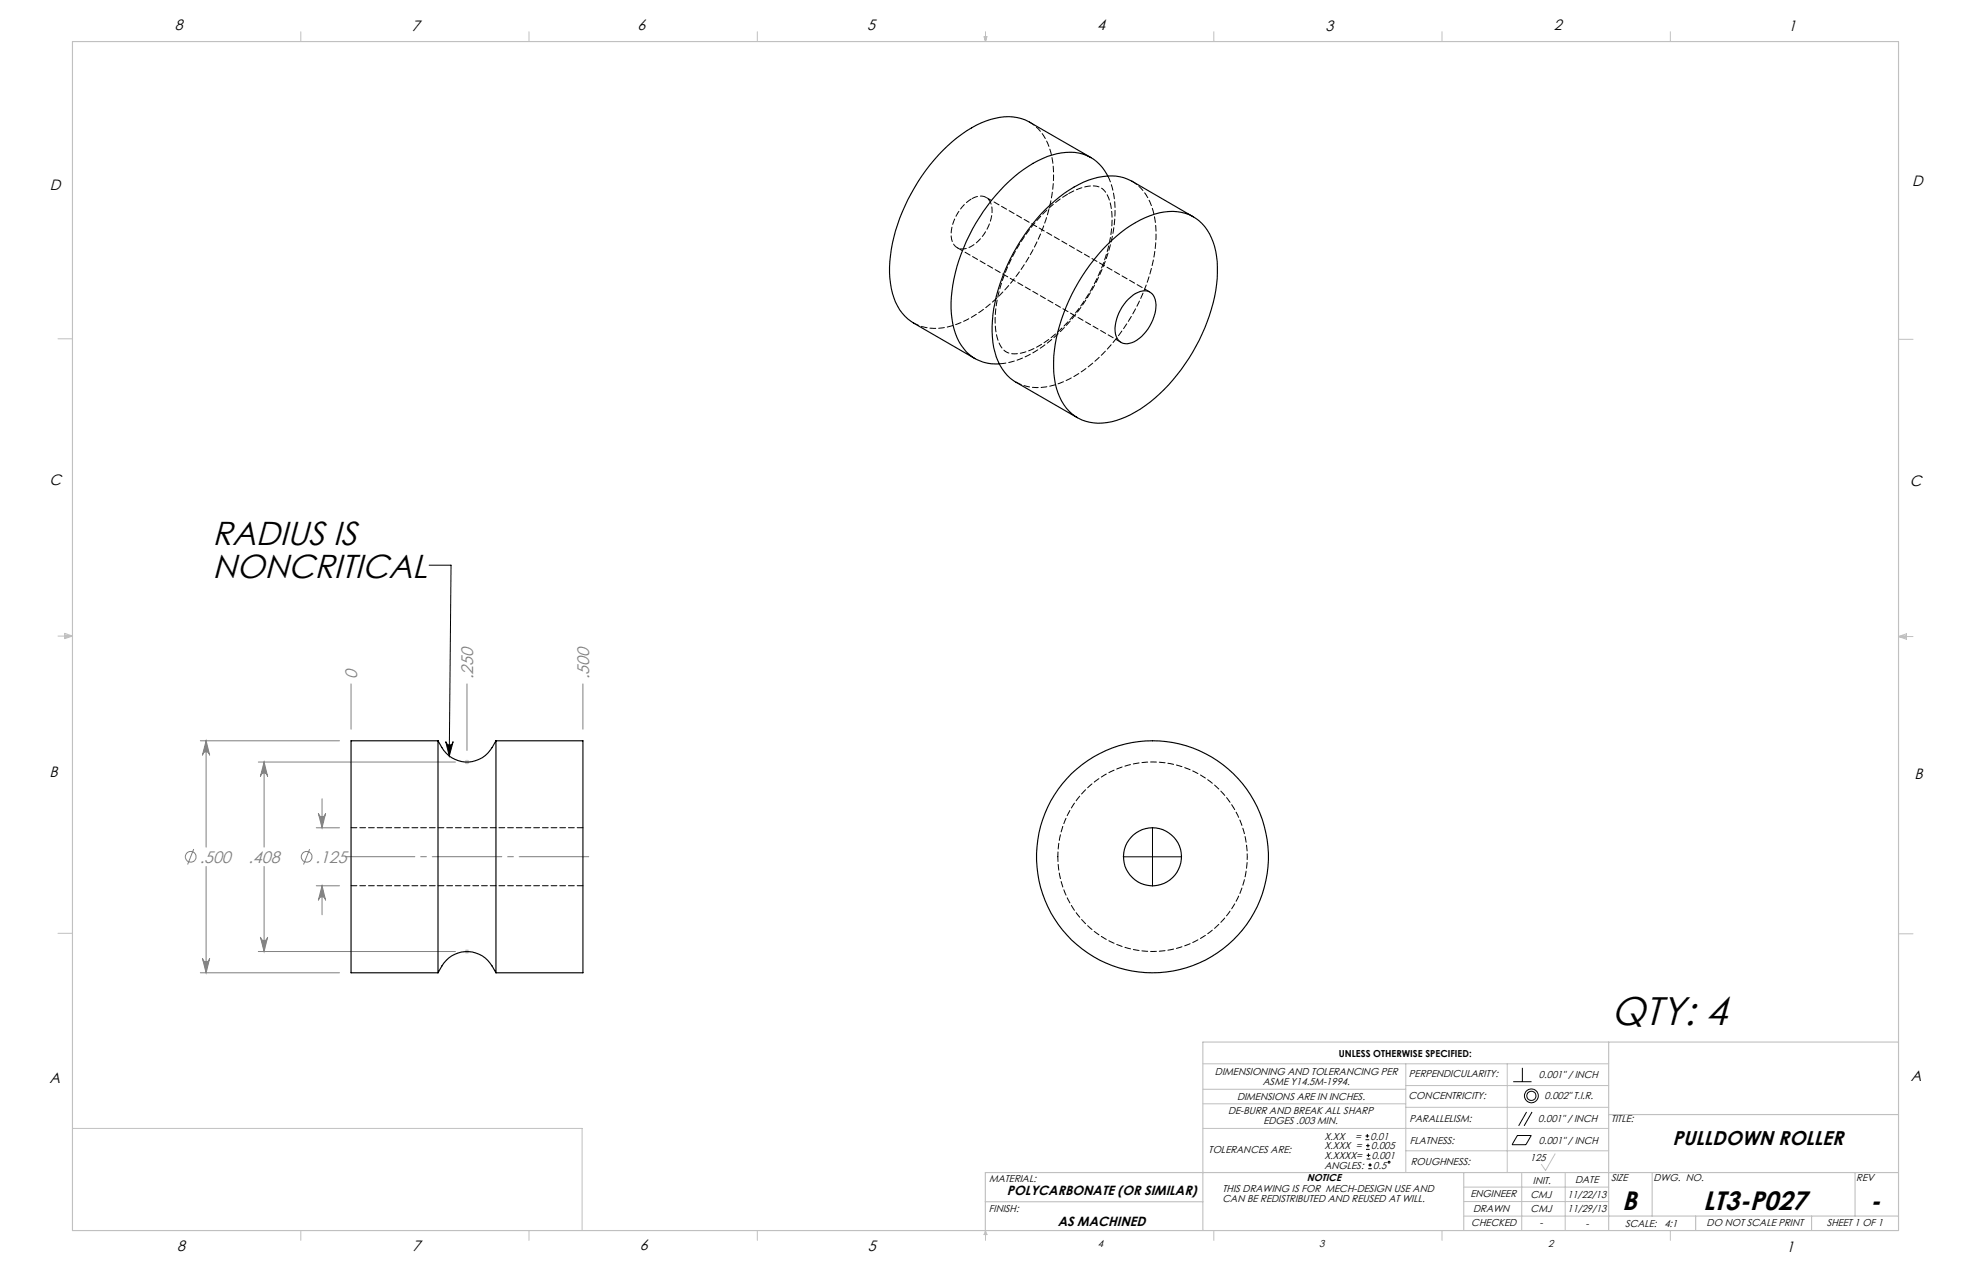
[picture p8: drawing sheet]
<svg xmlns="http://www.w3.org/2000/svg" width="432mm" height="279mm" viewBox="0 0 432 279" stroke-linecap="round" stroke-linejoin="round" font-family="sans-serif">
<g fill="none" stroke="#808080" stroke-width=".22">
<path d="M76.9 149.8v9.9M102.3 149.8v14.5M127.7 149.8v9.9M43.9 162.2h30.5M45.2 162.2l.7 3.2a.79 .79 0 0 0-.8-.8 .79 .79 0 0 0-.8 .8zM45.2 162.2v23.3M56.6 166.9h43.2M57.9 166.9v18.6M57.9 166.9l.7 3.1a.79 .79 0 0 0-.8-.7 .79 .79 0 0 0-.8 .7zM69.7 178.1a.79 .79 0 0 0 .8 .7 .79 .79 0 0 0 .8-.7l-.7 3.2zM70.6 174.9v6.4M42.4 185.9l-1.3 3.4"/>
<path d="M45.2 189.7v23.3M57.9 189.7v18.7M67.8 185.9l-1.3 3.4M69.3 181.3h5.1M69.3 194h5.1M70.6 194l.7 3.1a.79 .79 0 0 0-.8-.7 .79 .79 0 0 0-.8 .7zM70.6 194v6.3M43.9 213h30.5M44.3 209.8a.79 .79 0 0 0 .8 .8 .79 .79 0 0 0 .8-.8l-.7 3.2zM56.6 208.4h43.2M57 205.2a.79 .79 0 0 0 .8 .8 .79 .79 0 0 0 .8-.8l-.7 3.2z"/>
<circle cx="41.8" cy="187.6" r="1.18"/>
<circle cx="67.2" cy="187.6" r="1.18"/>
</g>
<g fill="none" stroke="#000" stroke-width=".22">
<path d="M94 123.8h4.8l-.4 41.8M97.6 162.4a.81 .81 0 0 0 .9 .7 .81 .81 0 0 0 .8-.7l-.9 3.2zM246.1 187.6h12.8M252.5 181.2v12.8M331.5 236.9h4M333.5 233.8v3.1M299.2 249.6h.8M299.2 248.7h.8M299.3 251.7h.8M299.3 250.9h.8M299.4 253.8h.8M299.4 253h.8"/>
<path d="M299.5 248.3v.8M299.7 250.4v.8M299.8 255.9h.7M299.8 255.1h.7M299.8 252.6v.8M300.1 254.7v.8M332.4 248.6h3.1l-1.2 2h-3zM334.4 243.5l-1.7 3M335.6 243.5l-1.7 3"/>
<circle cx="335.5" cy="240" r="1.51"/>
<circle cx="335.5" cy="240" r="1.01"/>
<circle cx="304.3" cy="254.5" r=".21"/>
</g>
<g fill="none" stroke="#c0c0c0" stroke-width=".22">
<path d="M65.9 6.9v2.2M115.9 6.9v2.2M165.9 6.9v2.2M215.6 8h.6l-.3 1.1zM215.7 8l.2 1.1M215.9 6.9v2.2M216 8l-.1 1.1M265.9 6.9v2.2M315.9 6.9v2.2M365.9 6.9v2.2M12.7 74.2h3.2M415.9 74.3h3.2"/>
<path d="M12.7 139.3h3.2M14.2 139.1l1.7 .2M14.2 138.7l1.7 .6-1.7 .5zM15.9 139.3l-1.7 .3M415.9 139.4h3.2M415.9 139.4l1.8-.6v1.2zM415.9 139.4l1.8 .3M417.7 139.2l-1.8 .2M101.8 166.9h1M102 166.5l.7 .7M102.3 166.4v1M102.7 166.5l-.7 .7"/>
<path d="M12.7 204.4h3.2M101.8 208.4h1M102 208l.7 .7M102.3 207.9v.9M102.7 208l-.7 .7M415.9 204.5h3.2M263.5 232.9h88.9M263.5 238.5h44.5M308 237.7h44.4M308 232.9v23.9M330.2 232.9v23.9M15.9 247.1h111.6v22.4"/>
<path d="M263.5 247.1h88.9M263.5 241.7h44.5M308 252h44.4M308 242.5h44.4M320.7 259.9h31.7M333.4 256.8v12.7M340.7 252.7l-2.1 3.6-.9-1.3M342.9 256.8v12.7M65.9 269.5v2.1M115.9 269.5v2.1M165.9 269.5v2.1M215.9 269.5v2.1"/>
<path d="M215.9 269.5l.3 .8h-.6zM265.9 269.5v2.1M315.9 269.5v2.1M320.7 263.1h31.7M320.7 266.3h31.7M365.9 269.5v2.1"/>
</g>
<path d="M129.3 187.6h-54" fill="none" stroke="#808080" stroke-width=".22" stroke-dasharray="15.2 1.3 1.3 1.3" stroke-dashoffset="-.3"/>
<path d="M15.9 9.1h400v260.4h-400zM352.4 228.2v41.3M415.9 228.2h-152.4v41.3M320.7 256.8v12.7M352.4 244.1h63.5M361.9 256.8v9.5M406.4 256.8v9.5M415.9 256.8h-200v12.7M215.9 263.1h47.6M352.4 266.3h63.5M371.5 266.3v3.2M396.9 266.3v3.2" fill="none" stroke="#c0c0c0" stroke-width=".25"/>
<path d="M97.6 162.4a.81 .81 0 0 0 .9 .7 .81 .81 0 0 0 .8-.7l-.9 3.2z" fill="#000"/>
<g fill="#808080">
<path d="M57.9 166.9l.7 3.1a.79 .79 0 0 0-.8-.7 .79 .79 0 0 0-.8 .7zM57 205.2a.79 .79 0 0 0 .8 .8 .79 .79 0 0 0 .8-.8l-.7 3.2z"/>
<path d="M69.7 178.1a.79 .79 0 0 0 .8 .7 .79 .79 0 0 0 .8-.7l-.7 3.2zM70.6 194l.7 3.1a.79 .79 0 0 0-.8-.7 .79 .79 0 0 0-.8 .7zM45.2 162.2l.7 3.2a.79 .79 0 0 0-.8-.8 .79 .79 0 0 0-.8 .8zM44.3 209.8a.79 .79 0 0 0 .8 .8 .79 .79 0 0 0 .8-.8l-.7 3.2z"/>
</g>
<g fill="none" stroke="#000" stroke-width=".25">
<path d="M239 34.5l-13.5-7.8a10.9 10.9 0 0 0-9.5-.2 32.4 32.4 0 0 0-14.9 13.3 35.9 35.9 0 0 0-6.2 21.1 11.9 11.9 0 0 0 5.2 9.8l13.5 7.8M242.7 38.5a9.3 9.3 0 0 0-11.1-4.8 26.5 26.5 0 0 0-13.5 9.1 40.3 40.3 0 0 0-9.7 23.5 15.1 15.1 0 0 0 3.3 10.7 9.2 9.2 0 0 0 7.2 2.7M242.5 53.7a23.7 23.7 0 0 1 12.5-7.3 9.3 9.3 0 0 1 10.8 6.6 26.3 26.3 0 0 1-1.3 17.4 40.2 40.2 0 0 1-14.7 19.2 15.7 15.7 0 0 1-11.1 2.9 9.6 9.6 0 0 1-7.3-7.6 28.8 28.8 0 0 1 2.2-17.7 42.6 42.6 0 0 1 8.9-13.5zM261.4 47.5l-13.4-7.8a10.9 10.9 0 0 0-9.5-.3 32.6 32.6 0 0 0-14.9 13.4 36 36 0 0 0-6.2 21.1 12.4 12.4 0 0 0 4.6 9.5l14 8.1M247.2 65.5a4.7 4.7 0 0 1 4.5-1.6 3.5 3.5 0 0 1 1.5 4.1 9.5 9.5 0 0 1-5.2 7 2.55 2.55 0 0 1-3.7-2.5 9.7 9.7 0 0 1 2.9-7zM96 162.2a7 7 0 0 0 5.9 4.7 6.5 6.5 0 0 0 5.9-3.2l.9-1.5M96 162.2v50.8M96 162.2h-19.1v50.8h19.1M108.7 162.2v50.8M108.7 162.2h19v50.8h-19M96 213a6.9 6.9 0 0 1 5.9-4.6 6.4 6.4 0 0 1 5.9 3.1l.9 1.5"/>
<circle cx="252.5" cy="187.6" r="25.4"/>
<circle cx="252.5" cy="187.6" r="6.4"/>
</g>
<path d="M200.2 70.7a11.5 11.5 0 0 0 10.5-.2 35.7 35.7 0 0 0 16.1-16.8 32.7 32.7 0 0 0 3.8-18.3 11.4 11.4 0 0 0-5-8.7M222.6 83.7a11.5 11.5 0 0 0 10.6-.2 35.7 35.7 0 0 0 16.1-16.8 32.7 32.7 0 0 0 3.8-18.3 11.4 11.4 0 0 0-5.1-8.7M76.9 193.9h50.8M127.7 181.2h-50.8" fill="none" stroke="#000" stroke-width=".22" stroke-dasharray="1.3 .6"/>
<path d="M218.9 79.7a20.2 20.2 0 0 0 11.6-5.5 40.5 40.5 0 0 0 13.8-27.4 17.2 17.2 0 0 0-1.6-8.3" fill="none" stroke="#000" stroke-width=".22" stroke-dasharray="1.3 .6" stroke-dashoffset="-.2"/>
<path d="M209.7 54.2l35.9 20.8M212.9 43.5a9.6 9.6 0 0 0-4.4 8.8 2.57 2.57 0 0 0 4.1 1.8 9.4 9.4 0 0 0 4.6-9.2 2.5 2.5 0 0 0-3.8-1.6l-.5 .2M234 42.5a8.6 8.6 0 0 1 6.9-1.5 5.1 5.1 0 0 1 2.4 4 27.3 27.3 0 0 1-3.1 16.3 32.9 32.9 0 0 1-13.8 15.1 7.4 7.4 0 0 1-5.7 .8 5.2 5.2 0 0 1-2.4-4.1 27.5 27.5 0 0 1 3.2-16.4 34.3 34.3 0 0 1 12.5-14.2M252 64l-36-20.8" fill="none" stroke="#000" stroke-width=".22" stroke-dasharray="1.3 .6" stroke-dashoffset="-.1"/>
<path d="M231.7 187.6a20.8 20.8 0 0 1 30.8-18.2 20.8 20.8 0 0 1 1.1 35.7 20.8 20.8 0 0 1-31.8-16.2l-.1-1.3" fill="none" stroke="#000" stroke-width=".22" stroke-dasharray="1.3 .6" stroke-dashoffset=".2"/>
<text font-size="8.8" x="352.9" y="224.5">QTY: 4</text>
<g font-size="7.3">
<text x="46.6" y="119.4">RADIUS IS</text>
<text x="46.6" y="126.5">NONCRITICAL</text>
</g>
<g font-size="5.8">
<text x="355.4" y="264.9">B</text>
<text x="373.1" y="264.9">LT3-P027</text>
<text x="409.7" y="265">-</text>
</g>
<text font-size="4.4" x="366.4" y="250.7">PULLDOWN ROLLER</text>
<g font-size="3.7" fill="#808080">
<text x="78.3" y="148.8" transform="rotate(-90 78.3 148.8)">0</text>
<text x="103.7" y="148.8" transform="rotate(-90 103.7 148.8)">.250</text>
<text x="129.1" y="148.8" transform="rotate(-90 129.1 148.8)">.500</text>
<text x="43.7" y="188.9">.500</text>
<text x="54.4" y="188.9">.408</text>
<text x="69.1" y="188.9">.125</text>
</g>
<g font-size="3.3">
<text x="38.3" y="6.7">8</text>
<text x="90.2" y="6.7">7</text>
<text x="139.7" y="6.5">6</text>
<text x="190" y="6.5">5</text>
<text x="240.4" y="6.6">4</text>
<text x="290.4" y="6.7">3</text>
<text x="340.4" y="6.5">2</text>
<text x="391.9" y="6.7">1</text>
<text x="10.9" y="41.6">D</text>
<text x="418.9" y="40.7">D</text>
<text x="10.9" y="106.3">C</text>
<text x="418.4" y="106.4">C</text>
<text x="10.8" y="170.2">B</text>
<text x="419.4" y="170.6">B</text>
<text x="10.8" y="237.2">A</text>
<text x="418.6" y="236.8">A</text>
<text x="38.8" y="273.8">8</text>
<text x="90.4" y="273.8">7</text>
<text x="140.2" y="273.8">6</text>
<text x="190.1" y="273.9">5</text>
<text x="391.4" y="274.1">1</text>
</g>
<g font-size="2.9">
<text x="220.6" y="261.7">POLYCARBONATE (OR SIMILAR)</text>
<text x="231.7" y="268.4">AS MACHINED</text>
</g>
<g font-size="2.2">
<text x="266.2" y="235.4">DIMENSIONING AND TOLERANCING PER</text>
<text x="276.6" y="237.5">ASME Y14.5M-1994.</text>
<text x="308.7" y="235.9">PERPENDICULARITY:</text>
<text x="337.2" y="236.1">0.001&quot; / INCH</text>
<text x="269" y="244">DE-BURR AND BREAK ALL SHARP</text>
<text x="271" y="240.8">DIMENSIONS ARE IN INCHES.</text>
<text x="308.6" y="240.7">CONCENTRICITY:</text>
<text x="308.8" y="245.6">PARALLELISM:</text>
<text x="337" y="245.8">0.001&quot; / INCH</text>
<text x="338.4" y="240.7">0.002&quot; T.I.R.</text>
<text x="352.9" y="245.8">TITLE:</text>
<text x="276.8" y="246.1">EDGES .003 MIN.</text>
<text x="290.2" y="249.5">X.XX</text>
<text x="290.2" y="251.6">X.XXX =</text>
<text x="296.9" y="249.5">=</text>
<text x="300.3" y="249.5">0.01</text>
<text x="300.4" y="251.6">0.005</text>
<text x="308.9" y="250.4">FLATNESS:</text>
<text x="337.1" y="250.4">0.001&quot; / INCH</text>
<text x="264.8" y="252.5">TOLERANCES ARE:</text>
<text x="290.2" y="255.9">ANGLES:</text>
<text x="290.2" y="253.7">X.XXXX=</text>
<text x="300.5" y="253.7">0.001</text>
<text x="300.8" y="255.9">0.5</text>
<text x="309.1" y="255">ROUGHNESS:</text>
<text x="335.2" y="254.3">125</text>
<text x="216.7" y="258.9">MATERIAL:</text>
<text x="267.8" y="261">THIS DRAWING IS FOR MECH-DESIGN USE AND</text>
<text x="267.8" y="263.1">CAN BE REDISTRIBUTED AND REUSED AT WILL.</text>
<text x="286.3" y="258.6">NOTICE</text>
<text x="322.2" y="262.2">ENGINEER</text>
<text x="335.3" y="262.2">CMJ</text>
<text x="335.8" y="259.2">INIT.</text>
<text x="343.4" y="262.2">11/22/13</text>
<text x="345.1" y="259.1">DATE</text>
<text x="352.9" y="258.6">SIZE</text>
<text x="362.2" y="258.6">DWG. NO.</text>
<text x="406.7" y="258.6">REV</text>
<text x="216.7" y="265.3">FINISH:</text>
<text x="322.3" y="268.5">CHECKED</text>
<text x="322.7" y="265.5">DRAWN</text>
<text x="335.3" y="265.3">CMJ</text>
<text x="337.3" y="268.5">-</text>
<text x="343.4" y="265.3">11/29/13</text>
<text x="347.3" y="268.6">-</text>
<text x="356" y="268.6">SCALE:</text>
<text x="364.6" y="268.6">4:1</text>
<text x="373.9" y="268.4">DO NOT SCALE PRINT</text>
<text x="400.2" y="268.4">SHEET 1 OF 1</text>
<text x="240.5" y="273">4</text>
<text x="289" y="273">3</text>
<text x="339.1" y="273">2</text>
</g>
<text font-size="2.1" x="293.3" y="231.4">UNLESS OTHERWISE SPECIFIED:</text>
</svg>
